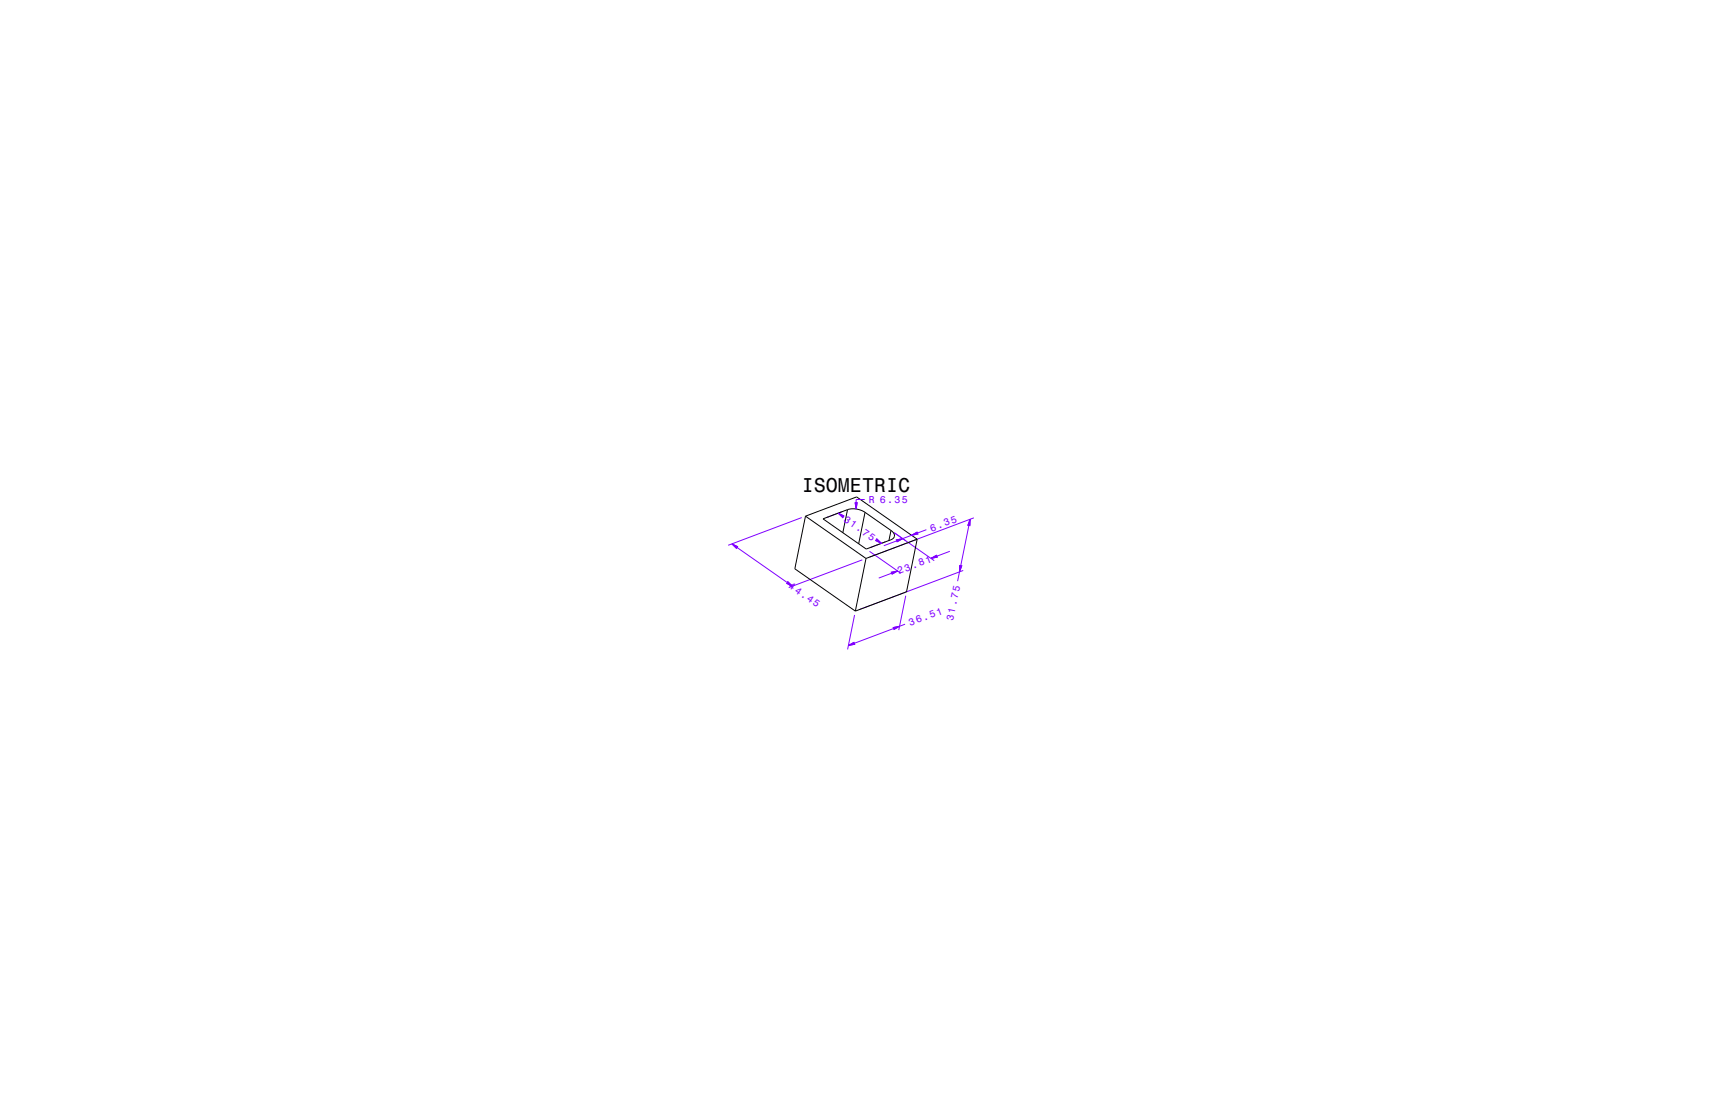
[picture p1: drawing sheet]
<svg xmlns="http://www.w3.org/2000/svg" width="864mm" height="559mm" viewBox="0 0 864 559" stroke-linecap="round" stroke-linejoin="round" font-family="sans-serif">
<g fill="none" stroke="#8000ff" stroke-width=".5">
<path d="M423 259l3 1-1 1zM425 258l-8 3M431 254h1v3zM436 252h-4v2M369 274l3 2v1zM372 276l25 18M404 261l-37 14M439 278l15 11M442 272l3 2-3-1zM446 273l-7 3M451 269l20 14M452 272h3l-2 1z"/>
<path d="M452 273l-6 2M460 270l3-2v1zM460 270l-5 2M467 267l-4 2M479 278l-6 3M489 265l-4 20M489 262v3h-1zM491 261l-52 20M397 293l3 3-3-2zM435 282l-37 14M450 289l3-1-3 2zM450 289l-7 3"/>
<path d="M470 282l2-2 1 1zM484 288l-1 5M484 285h1l-1 3zM486 288l-53 19M431 310l-3 18M451 316h3l-3 1zM451 317l-20 7M457 315l-3 1M457 300l-4 18M428 326l3-2v1z"/>
</g>
<path d="M428 257h4l4 1M428 257l-13 5 22 15 13-5 1-2-2-2M428 257l-3 12M436 258l13 10M436 258l-3 16M406 260l-5 27 30 21M406 260l26-9 31 21M406 260l31 22M449 268l-1 5M463 272l-6 26-26 10M463 272l-26 10M437 282l-6 26" fill="none" stroke="#000" stroke-width=".5"/>
<g fill="#8000ff" stroke="#8000ff" stroke-width=".5">
<path d="M423 259l3 1-1 1z" fill-rule="evenodd"/>
<path d="M442 272l3 2-3-1z" fill-rule="evenodd"/>
<path d="M450 289l3-1-3 2z" fill-rule="evenodd"/>
<path d="M470 282l2-2 1 1z" fill-rule="evenodd"/>
<path d="M431 254h1v3z" fill-rule="evenodd"/>
<path d="M369 274l3 2v1z" fill-rule="evenodd"/>
<path d="M397 293l3 3-3-2z" fill-rule="evenodd"/>
<path d="M484 285h1l-1 3z" fill-rule="evenodd"/>
<path d="M489 262v3h-1z" fill-rule="evenodd"/>
<path d="M428 326l3-2v1z" fill-rule="evenodd"/>
<path d="M451 316h3l-3 1z" fill-rule="evenodd"/>
<path d="M452 272h3l-2 1z" fill-rule="evenodd"/>
<path d="M460 270l3-2v1z" fill-rule="evenodd"/>
</g>
<text font-size="10.1" x="404" y="248">ISOMETRIC</text>
<g font-size="5.1" fill="#8000ff">
<text x="470" y="268" transform="rotate(-20 470 268)">6.35</text>
<text x="453" y="290" transform="rotate(-20 453 290)">23.81</text>
<text x="459" y="316" transform="rotate(-20 459 316)">36.51</text>
</g>
<g font-size="5" fill="#8000ff">
<text x="438" y="254">R 6.35</text>
<text x="425" y="263" transform="rotate(35 425 263)">31.75</text>
<text x="397" y="296" transform="rotate(35 397 296)">44.45</text>
<text x="481" y="313" transform="rotate(-78 481 313)">31.75</text>
</g>
</svg>
